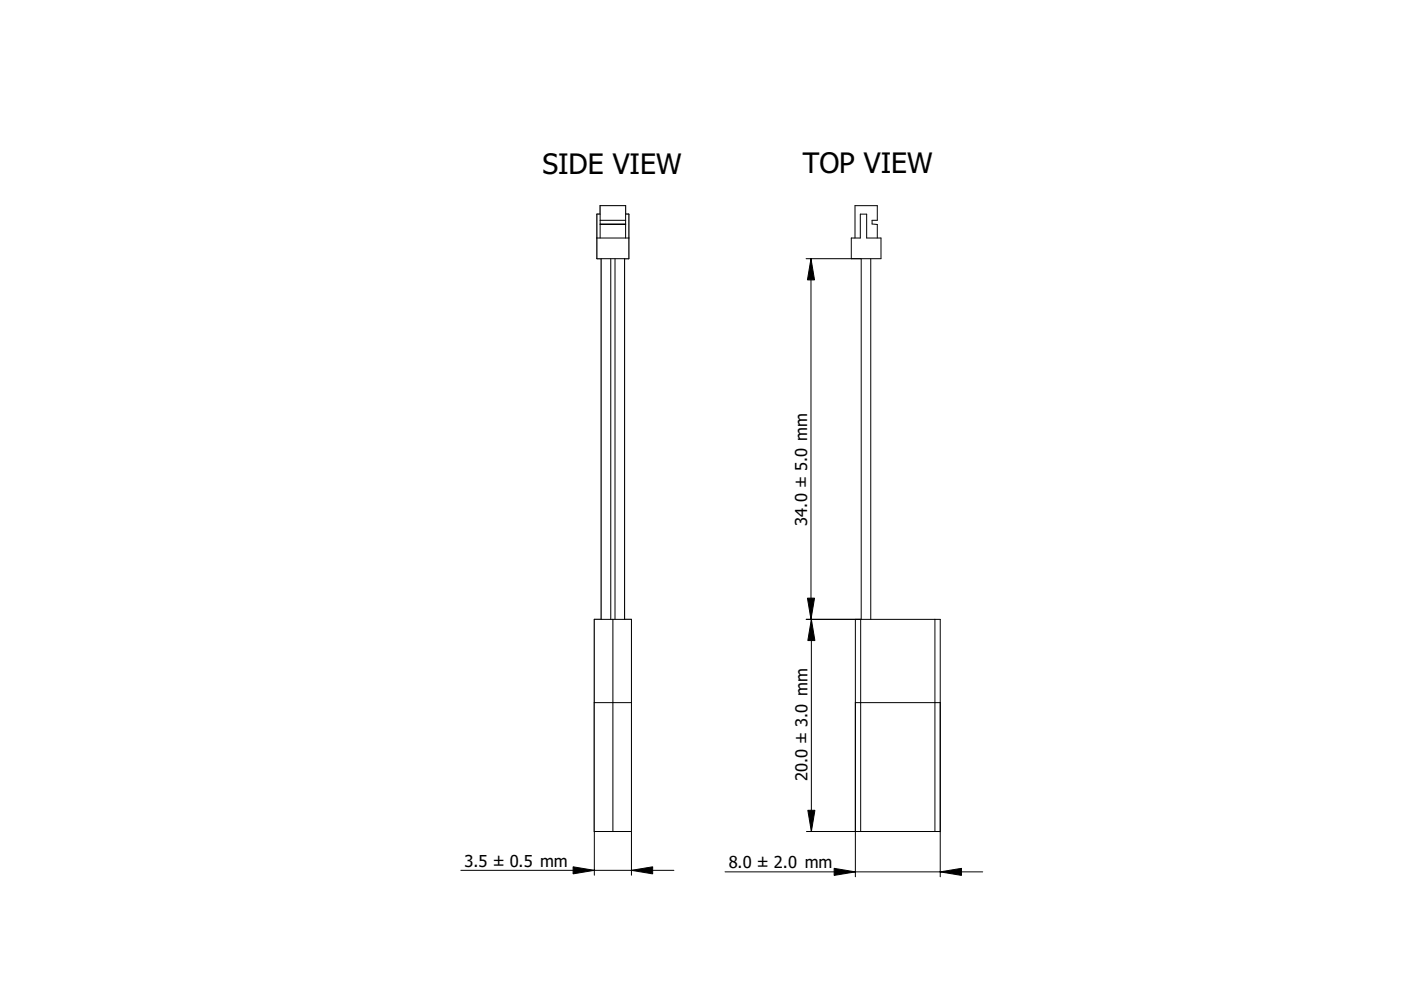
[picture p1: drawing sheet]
<svg xmlns="http://www.w3.org/2000/svg" width="297mm" height="210mm" viewBox="0 0 297 210" stroke-linecap="round" stroke-linejoin="round" font-family="sans-serif">
<path d="M129.9 110h.1" fill="none" stroke="#000" stroke-width=".21"/>
<g fill="#fff">
<path d="M129.9 149h4v27.3h-4z" fill-rule="evenodd"/>
<path d="M126 149h3.9v27.3h-3.9z" fill-rule="evenodd"/>
<path d="M130.4 54.9h1v76.4h-1z" fill-rule="evenodd"/>
<path d="M127.5 54.9h1v76.4h-1z" fill-rule="evenodd"/>
<path d="M131.4 54.9h1v76.4h-1z" fill-rule="evenodd"/>
<path d="M128.5 54.9h1v76.4h-1z" fill-rule="evenodd"/>
<path d="M129.9 131.3h4v17.7h-4z" fill-rule="evenodd"/>
<path d="M126 131.3h3.9v17.7h-3.9z" fill-rule="evenodd"/>
<path d="M129.5 54.9h.9v76.4h-.9z" fill-rule="evenodd"/>
</g>
<path d="M129.9 110h.1" fill="none" stroke="#000" stroke-width=".21"/>
<g fill="#fff">
<path d="M127.2 43.6h5.4v6.9h-5.4z" fill-rule="evenodd"/>
<path d="M126.6 50.5h6.7v4.4h-6.7z" fill-rule="evenodd"/>
<path d="M132.6 45.4h.7v5.1h-.7z" fill-rule="evenodd"/>
<path d="M126.6 45.4h.6v5.1h-.6z" fill-rule="evenodd"/>
</g>
<g fill="none" stroke="#000" stroke-width=".21">
<path d="M126.6 50.5h6.7M127.2 50.5v-6.9h5.4v6.9M127.2 45.4h-.6v9.5h6.7v-9.5h-.7M127.5 54.9v76.4M128.5 54.9v76.4M129.5 54.9v76.4M130.4 54.9v76.4M131.4 54.9v76.4M132.4 54.9v76.4M129.9 110h.1M129.9 131.3v45M126 149h7.9"/>
<path d="M126 176.3h7.9M97.7 184.5h45.2M126 185.6v-54.3h7.9v54.3"/>
</g>
<path d="M121.5 183.8l4.5 .7-4.5 .8zM133.9 184.5l4.5-.7v1.5z" fill="#000" stroke="#000" stroke-width=".21"/>
<path d="M181.3 43.6h4.7v3.1h-1.1v.8l1.1 .1v2.9h.8v4.4h-2.2v76.4h14.7v45h-17.9v-45h1.2v-76.4h-2.1v-4.4h.8z" fill-rule="evenodd" fill="#fff"/>
<path d="M189.9 110h.1" fill="none" stroke="#000" stroke-width=".21"/>
<g fill="#fff">
<path d="M182.5 149h15.7v27.3h-15.7z" fill-rule="evenodd"/>
<path d="M182.5 131.3h15.7v17.7h-15.7z" fill-rule="evenodd"/>
<path d="M182.6 54.9h2v76.4h-2z" fill-rule="evenodd"/>
<path d="M182.4 45.4h1.4v5.1h3v4.4h-6.3v-4.4h1.9z" fill-rule="evenodd"/>
<path d="M198.2 149h1.1v27.3h-1.1z" fill-rule="evenodd"/>
<path d="M181.4 149h1.1v27.3h-1.1z" fill-rule="evenodd"/>
<path d="M181.3 43.6h4.7v3.1h-1.1v.8l1.1 .1v2.9h-2.2v-5.1h-1.4v5.1h-1.1z" fill-rule="evenodd"/>
<path d="M198.2 131.3h1.1v17.7h-1.1z" fill-rule="evenodd"/>
<path d="M181.4 131.3h1.1v17.7h-1.1z" fill-rule="evenodd"/>
</g>
<g fill="none" stroke="#000" stroke-width=".21">
<path d="M170.9 54.9h15.9v-4.4h-3v-5.1h-1.4v5.1h-1.9v4.4M171.9 54.9v76.4M181.3 50.5v-6.9h4.7v3.1h-1.1v.8l1.1 .1v2.9M182.6 54.9v76.4M184.6 54.9v76.4M189.9 110h.1M170.9 131.3h28.4v54.6M172 131.3v45M181.4 131.3v54.6M182.5 131.3v45M198.2 131.3v45M181.4 149h17.9"/>
<path d="M171 176.3h28.3M153.7 184.9h54.6"/>
</g>
<path d="M171.9 54.9l.8 4.4h-1.5zM171.2 126.8h1.5l-.8 4.5zM172 131.3l.8 4.5h-1.5zM171.3 171.8h1.5l-.8 4.5zM176.9 184.1l4.5 .8-4.5 .7zM199.3 184.9l4.5-.8v1.5z" fill="#000" stroke="#000" stroke-width=".21"/>
<path d="M127.2 43.6h5.4v1.8h.7v9.5h-.9v76.4h1.5v45h-7.9v-45h1.5v-76.4h-.9v-9.5h.6z" fill-rule="evenodd" fill="#fff"/>
<path d="M129.9 110h.1" fill="none" stroke="#000" stroke-width=".21"/>
<g fill="#fff">
<path d="M127.5 54.9h2v76.4h-2z" fill-rule="evenodd"/>
<path d="M130.4 54.9h2v76.4h-2z" fill-rule="evenodd"/>
<path d="M126 149h3.9v27.3h-3.9z" fill-rule="evenodd"/>
<path d="M129.9 149h4v27.3h-4z" fill-rule="evenodd"/>
<path d="M126 131.3h3.9v17.7h-3.9z" fill-rule="evenodd"/>
<path d="M129.9 131.3h4v17.7h-4z" fill-rule="evenodd"/>
<path d="M129.5 54.9h.9v76.4h-.9z" fill-rule="evenodd"/>
</g>
<path d="M129.9 110h.1" fill="none" stroke="#000" stroke-width=".21"/>
<g fill="#fff">
<path d="M127.2 47.6l5.4-.1z"/>
<path d="M126.6 50.5h6.7v4.4h-6.7z" fill-rule="evenodd"/>
<path d="M127.2 43.6h5.4v3.1h-5.4z" fill-rule="evenodd"/>
<path d="M127.2 47.6h5.4v2.9h-5.4z" fill-rule="evenodd"/>
<path d="M127.2 46.7h5.4v.8h-5.4z" fill-rule="evenodd"/>
<path d="M132.6 45.4h.7v5.1h-.7z" fill-rule="evenodd"/>
<path d="M126.6 45.4h.6v5.1h-.6z" fill-rule="evenodd"/>
</g>
<g fill="none" stroke="#000" stroke-width=".21">
<path d="M126.6 50.5h6.7M127.2 47.6h5.4M127.2 50.5v-6.9h5.4v6.9M127.2 47.5h5.4M127.2 46.7h5.4M127.2 45.4h-.6v9.5h6.7v-9.5h-.7M127.5 54.9v76.4M129.5 54.9v76.4M130.4 54.9v76.4M132.4 54.9v76.4M126 131.3h7.9v45h-7.9zM129.9 131.3v45"/>
<path d="M126 149h7.9"/>
</g>
<g font-size="6">
<text x="115" y="36.8">SIDE VIEW</text>
<text x="170.2" y="36.6">TOP VIEW</text>
</g>
<g font-size="3.5">
<text x="171.2" y="111.4" transform="rotate(-90 171.2 111.4)">34.0 ± 5.0 mm</text>
<text x="171.2" y="165.6" transform="rotate(-90 171.2 165.6)">20.0 ± 3.0 mm</text>
<text x="98.5" y="183.7">3.5 ± 0.5 mm</text>
<text x="154.5" y="184.1">8.0 ± 2.0 mm</text>
</g>
</svg>
